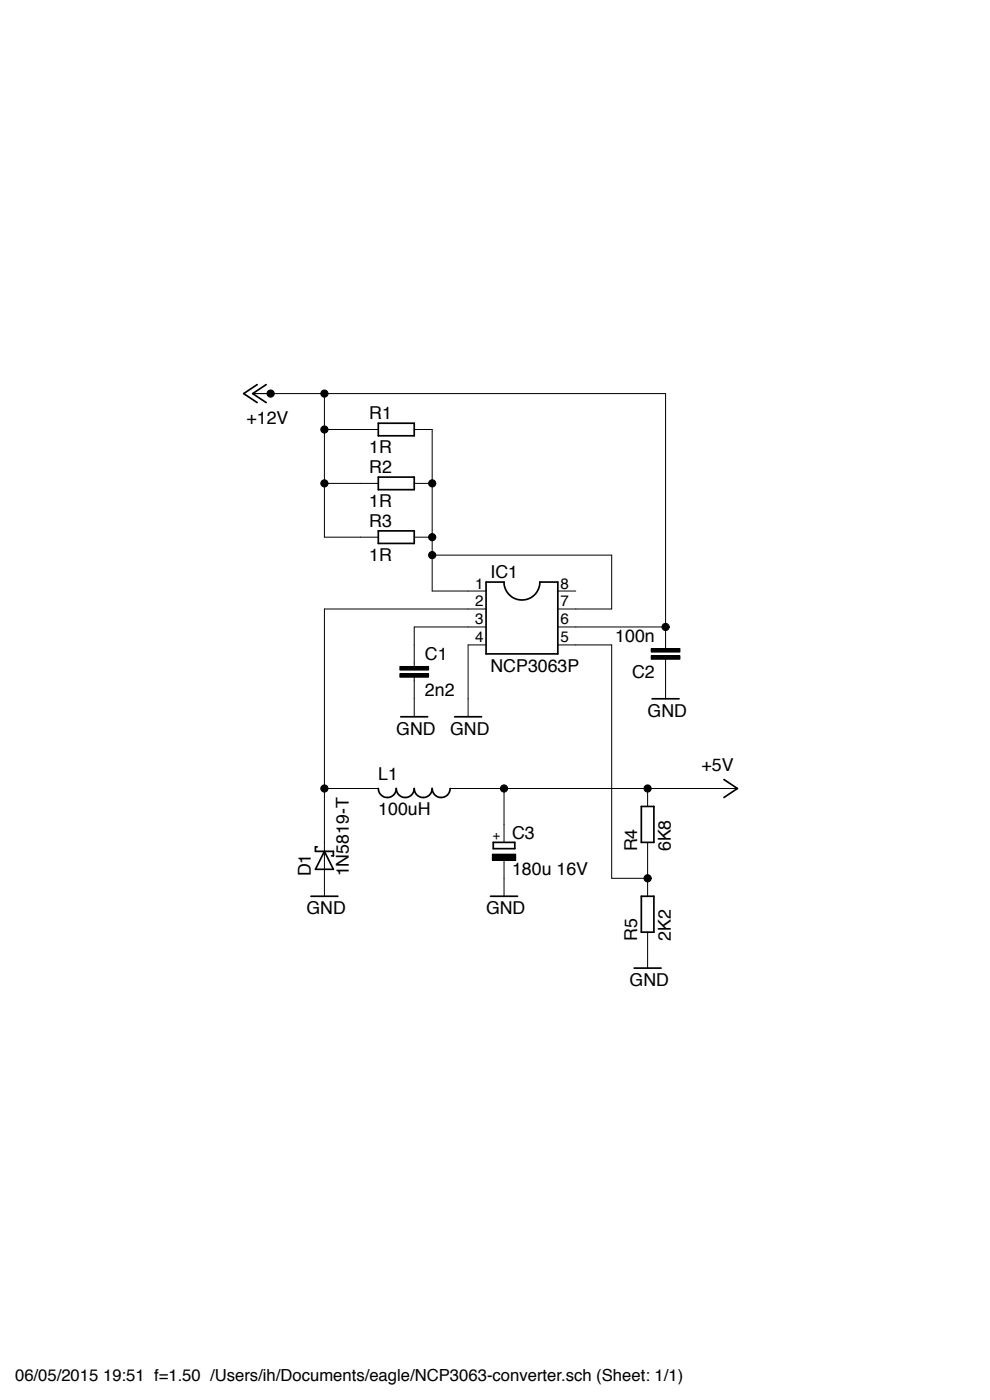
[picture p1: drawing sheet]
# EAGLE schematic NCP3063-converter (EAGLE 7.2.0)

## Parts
C1  2n2  C-EU050-045X075  [C050-045X075]
C2  100n  C-EU050-045X075  [C050-045X075]
C3  180u 16V  CPOL-EUE5-9VAXIAL  [E5R]
D1  1N5819-T  [DO41-7.6]
IC1  NCP3063P  DIL8  [DIL08]
L1  100uH  L-US0207/15  [0207/15]
R1  1R  R-EU_0309/12  [0309/12]
R2  1R  R-EU_0309/12  [0309/12]
R3  1R  R-EU_0309/12  [0309/12]
R4  6K8  R-EU_0309/12  [0309/12]
R5  2K2  R-EU_0309/12  [0309/12]

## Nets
+5V: C3.+ L1.1 R4.2
+12V: C2.2 R1.1 R2.1 R3.1
GND: C1.2 C2.1 C3.- D1.A IC1.4 R5.1
N$2: IC1.1 IC1.7 R1.2 R2.2 R3.2
N$5: C1.1
N$6: D1.C
N$8: R4.1 R5.2
Unconnected: IC1.2 IC1.3 IC1.5 IC1.6 IC1.8 L1.2
